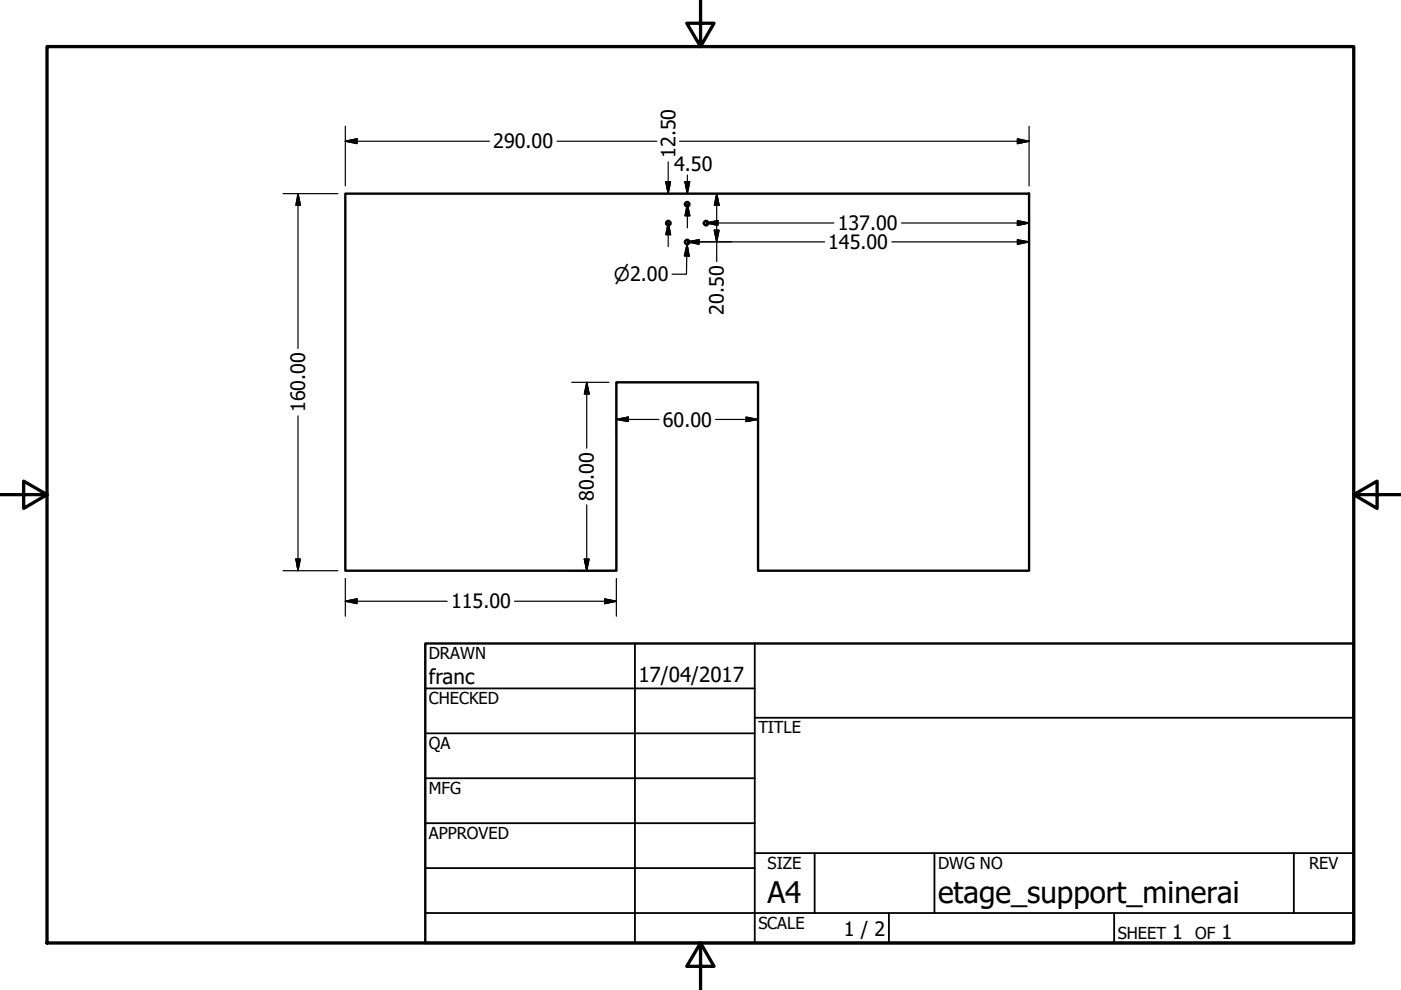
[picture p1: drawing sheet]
<svg xmlns="http://www.w3.org/2000/svg" width="297mm" height="210mm" viewBox="0 0 297 210" stroke-linecap="round" stroke-linejoin="round" font-family="sans-serif">
<!-- layer: Visible (ANSI) -->
<g fill="none" stroke="#000" stroke-width=".51">
<path d="M73.2 41.1h145v79.9h-57.5v-39.9h-30v39.9h-57.5z"/>
<circle cx="141.7" cy="47.3" r=".48"/>
<circle cx="145.7" cy="51.3" r=".48"/>
<circle cx="145.7" cy="43.3" r=".48"/>
<circle cx="149.7" cy="47.3" r=".48"/>
</g>
<!-- layer: Border (ANSI) -->
<path d="M148.5 -.1v10l-2.9-5h5.8l-2.9 5M10 9.9h277v190h-277zM0 104.9h10l-5-2.9v5.8l5-2.9M287 104.9l5 2.9v-5.8l-5 2.9h10M148.5 199.9l2.9 5h-5.8l2.9-5v10" fill="none" stroke="#000" stroke-width=".7"/>
<!-- layer: Title (ANSI) -->
<g fill="none" stroke="#000" stroke-width=".38">
<path d="M134.6 136.4v63.5M160 136.4v63.5M90.2 146h69.8M90.2 155.5h69.8M160 152.2h127M90.2 165h69.8M90.2 174.5h69.8M90.2 193.6h196.8M90.2 184.1h69.8M160 180.9h127M172.7 180.9v12.7M188.5 193.6v6.3"/>
<path d="M198.1 180.9v12.7M236.2 193.6v6.3M274.3 180.9v12.7"/>
</g>
<path d="M90.2 136.4h196.8v63.5h-196.8z" fill="none" stroke="#000" stroke-width=".51"/>
<!-- layer: Dimension (ANSI) -->
<g fill="none" stroke="#000" stroke-width=".25">
<path d="M73.2 29.9l2.5-.5v1.1zM73.2 29.9h30.6M73.2 26.8v12.6M118.1 29.9h21.2M141.2 38.5h1l-.5 2.6zM141.7 34.3v6.8M144.1 29.9h74.1M145.2 38.5h1l-.5 2.6zM145.7 37.1v4M215.7 29.4l2.5 .5-2.5 .6zM218.2 26.8v12.6M60 41.1h11.6"/>
<path d="M63.2 41.1l.5 2.4h-1zM63.2 41.1v32.8M141.7 47.3l.5 2.5h-1zM141.7 47.3v5M145.7 51.8l.4 2.5h-1zM145.7 51.8l-.2 6.3h-3M145.7 43.3l.5 2.5h-1zM145.7 51.3l2.5-.5v1zM145.7 43.3v5M145.7 51.3h29.1M149.7 47.3l2.5-.5v1zM149.7 47.3h27.1"/>
<path d="M151.4 48.8h1.1l-.5 2.5zM152 41.1l.5 2.4h-1.1zM152 41.1v14.4M189.1 51.3h29.1M191.1 47.3h27.1M215.7 46.8l2.5 .5-2.5 .5zM215.7 50.8l2.5 .5-2.5 .5zM63.2 88.2v32.8M121.2 81.1h7.9M124.4 81.1l.5 2.4h-1zM124.4 81.1v13.9M130.7 88.9l2.5-.5v1z"/>
<path d="M130.7 82.6v9.5M130.7 88.9h9M151.7 88.9h9M158.2 88.4l2.5 .5-2.5 .5zM160.7 82.6v9.5M62.7 118.5h1l-.5 2.5zM123.9 118.5h1l-.5 2.5zM124.4 107v14M60 121h11.6M73.2 127.5l2.5-.5v1zM73.2 122.7v8M73.2 127.5h21.6"/>
<path d="M109.1 127.5h21.6M121.2 121h7.9M128.2 127l2.5 .5-2.5 .5zM130.7 122.7v8"/>
</g>
<g fill="#000" stroke="#000" stroke-width=".25">
<path d="M73.2 29.9l2.5-.5zM73.2 29.9l2.5-.5v1.1zM141.2 38.5l.5 2.6zM141.2 38.5h1l-.5 2.6zM145.2 38.5l.5 2.6zM145.2 38.5h1l-.5 2.6zM215.7 30.5l2.5-.6zM215.7 29.4l2.5 .5-2.5 .6zM63.2 41.1l.5 2.4zM63.2 41.1l.5 2.4h-1zM141.7 47.3l.5 2.5zM141.7 47.3l.5 2.5h-1z"/>
<path d="M145.7 51.8l.4 2.5zM145.7 51.8l.4 2.5h-1zM145.7 43.3l.5 2.5zM145.7 43.3l.5 2.5h-1zM145.7 51.3l2.5-.5zM145.7 51.3l2.5-.5v1zM151.4 48.8l.6 2.5zM151.4 48.8h1.1l-.5 2.5zM149.7 47.3l2.5-.5zM149.7 47.3l2.5-.5v1zM152 41.1l.5 2.4zM152 41.1l.5 2.4h-1.1z"/>
<path d="M215.7 47.8l2.5-.5zM215.7 46.8l2.5 .5-2.5 .5zM215.7 51.8l2.5-.5zM215.7 50.8l2.5 .5-2.5 .5zM124.4 81.1l.5 2.4zM124.4 81.1l.5 2.4h-1zM130.7 88.9l2.5-.5zM130.7 88.9l2.5-.5v1zM158.2 89.4l2.5-.5zM158.2 88.4l2.5 .5-2.5 .5zM62.7 118.5l.5 2.5zM62.7 118.5h1l-.5 2.5z"/>
<path d="M123.9 118.5l.5 2.5zM123.9 118.5h1l-.5 2.5zM73.2 127.5l2.5-.5zM73.2 127.5l2.5-.5v1zM128.2 128l2.5-.5zM128.2 127l2.5 .5-2.5 .5z"/>
</g>
<g font-size="6.3">
<text x="162.8" y="191.4">A4</text>
<text x="198.9" y="191.5">etage_support_minerai</text>
</g>
<g font-size="4.4">
<text x="90.9" y="145.1">franc</text>
<text x="135.4" y="144.5">17/04/2017</text>
</g>
<g font-size="4.2">
<text x="104.6" y="31.5">290.00</text>
<text x="143.2" y="33.5" transform="rotate(-90 143.2 33.5)">12.50</text>
<text x="142.9" y="36.2">4.50</text>
<text x="175.6" y="52.8">145.00</text>
<text x="177.6" y="48.8">137.00</text>
<text x="153.5" y="66.7" transform="rotate(-90 153.5 66.7)">20.50</text>
<text x="64.7" y="87.4" transform="rotate(-90 64.7 87.4)">160.00</text>
<text x="140.5" y="90.5">60.00</text>
<text x="125.9" y="106.3" transform="rotate(-90 125.9 106.3)">80.00</text>
<text x="95.6" y="129">115.00</text>
<text x="178.9" y="198.5">1 / 2</text>
<text x="248.5" y="199.1">1</text>
<text x="259" y="199.1">1</text>
</g>
<text font-size="4" x="130.2" y="59.6">⌀2.00</text>
<g font-size="3.5">
<text x="90.9" y="139.7">DRAWN</text>
<text x="90.9" y="149.3">CHECKED</text>
<text x="160.8" y="155.5">TITLE</text>
<text x="90.9" y="158.8">QA</text>
<text x="90.9" y="168.3">MFG</text>
<text x="90.9" y="177.8">APPROVED</text>
<text x="162.8" y="184.2">SIZE</text>
<text x="198.9" y="184.2">DWG NO</text>
<text x="277.6" y="184.2">REV</text>
<text x="160.8" y="196.9">SCALE</text>
<text x="237" y="199.1">SHEET</text>
<text x="253.4" y="199.1">OF</text>
</g>
</svg>
